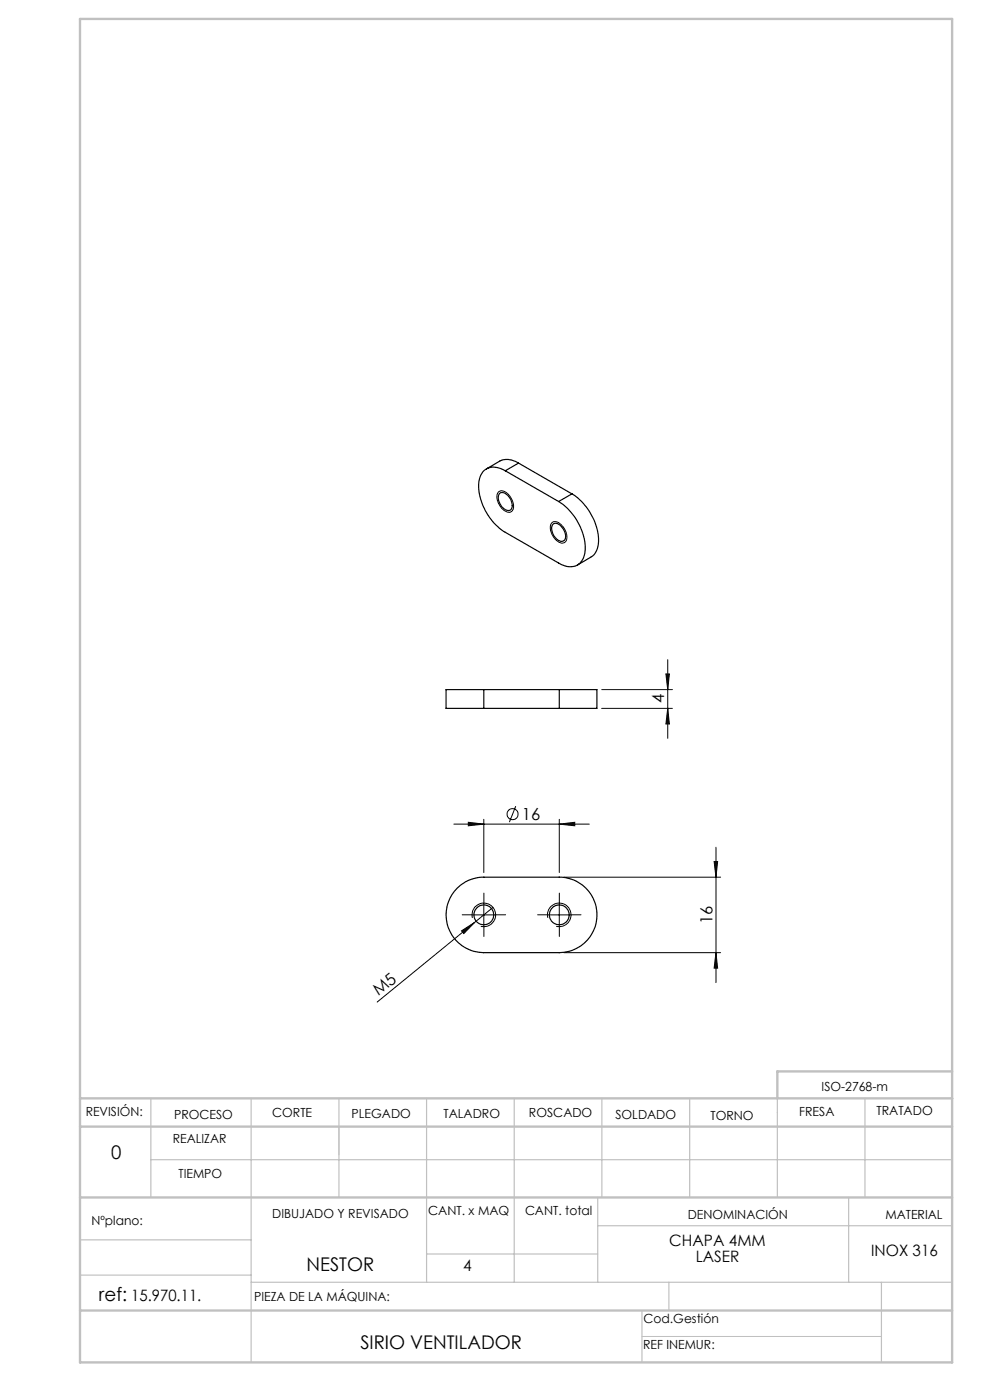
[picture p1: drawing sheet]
<svg xmlns="http://www.w3.org/2000/svg" width="210mm" height="297mm" viewBox="0 0 210 297" stroke-linecap="round" stroke-linejoin="round" font-family="sans-serif">
<g fill="none" stroke="#000" stroke-width=".21">
<path d="M105.8 104.3a1.97 1.97 0 0 1 2.5 1.2 2.31 2.31 0 0 1 .1 3 2.18 2.18 0 0 1-2.5-1.4 2.36 2.36 0 0 1-.1-2.8zM117 110.9a1.54 1.54 0 0 1 2.2 .6 2.73 2.73 0 0 1 .7 3.5 1.86 1.86 0 0 1-2.5-1 2.84 2.84 0 0 1-.4-3.1zM141.6 139.9v16.7M127.6 150.3h15M127.6 146.3h15M141.3 143h.7l-.4 3.3zM141.6 150.3l.4 3.3h-.7zM96.3 174.8h28.7M99.3 174.4l3.3 .4-3.3 .4zM102.6 173.8v11.3M109.4 171l-1.3 3.4M118.6 174.8l3.3-.4v.8z"/>
<path d="M118.6 173.8v11.3M151.9 179.7v28.8M97.9 197.5l2.8-1.8-2.3 2.3zM100.1 194.1h5M100.2 194.7a2.49 2.49 0 0 1 2.2-3.1 2.49 2.49 0 0 1 2.7 2.7 2.49 2.49 0 0 1-3.1 2.2M102.6 191.6v5M104.6 192.5l-24.6 20.1M116.1 194.1h5M116.2 194.7a2.5 2.5 0 0 1 2.2-3.1 2.5 2.5 0 0 1 2.7 2.7 2.5 2.5 0 0 1-3.1 2.2M118.6 191.6v5M119.6 186.1h33.3M151.5 182.8h.7l-.3 3.3z"/>
<path d="M119.6 202.1h33.3M151.9 202.1l.3 3.3h-.7z"/>
<circle cx="108.7" cy="172.7" r="1.18"/>
</g>
<path d="M71.9 239v6M136.2 283.5h50.8" fill="none" stroke="#c0c0c0" stroke-width=".21"/>
<g fill="none" stroke="#c0c0c0" stroke-width=".25">
<path d="M32 233v21M53.3 233v56M71.9 233v21M90.5 233v39M109.1 233v39M127.7 233v21M146.3 233v21M164.9 233v21M183.5 233v21M32 246h170M126.8 254v18M180 254v18"/>
<path d="M17 270.5h36.3M17 263h36.3M53.3 272h148.7M90.5 266h36.3M126.8 260h75.2M136.2 278v11M141.9 272v6M187 272v17"/>
</g>
<path d="M17 4h185v285h-185zM17 233h185M17 239h185M202 227.3h-37.1v5.7M17 254h185M17 278h185" fill="none" stroke="#c0c0c0" stroke-width=".5"/>
<path d="M100.1 194.1h-2.1M102.6 191.6v-2.1M102.6 196.6v2.1M105.1 194.1h2.1M116.1 194.1h-2.1M118.6 191.6v-2.1M118.6 196.6v2.1M121.1 194.1h2.1" fill="none" stroke="#000" stroke-width=".21" stroke-dasharray="15.2 1.3 1.3 1.3"/>
<g fill="#000">
<path d="M97.9 197.5l2.8-1.8-2.3 2.3z"/>
<path d="M141.6 150.3l.4 3.3h-.7zM141.3 143h.7l-.4 3.3z"/>
<path d="M118.6 174.8l3.3-.4v.8zM99.3 174.4l3.3 .4-3.3 .4z"/>
<path d="M151.5 182.8h.7l-.3 3.3zM151.9 202.1l.3 3.3h-.7z"/>
</g>
<g fill="none" stroke="#000" stroke-width=".25">
<path d="M107.2 99.9a3.5 3.5 0 0 0-4.8 .3 7.4 7.4 0 0 0 0 6.9 12.2 12.2 0 0 0 4.8 5.8l11.3 6.5a3.5 3.5 0 0 0 4.9-.4 7.8 7.8 0 0 0-.3-7.2 12.6 12.6 0 0 0-4.6-5.4M107.2 99.9l11.3 6.5M110 98.2a3.9 3.9 0 0 0-4-.4l-2.8 1.7M110 98.2l-2.8 1.7M110 98.2l11.3 6.6M105.9 104.8a1.32 1.32 0 0 1 2 .5 2.26 2.26 0 0 1 .4 2.9 2.16 2.16 0 0 1-2.5-1.8l-.1-1zM117.3 111.2a1.42 1.42 0 0 1 2 .8 1.92 1.92 0 0 1 .2 2.8 2.38 2.38 0 0 1-2.4-2.3l-.1-.6zM121.3 104.8a12.3 12.3 0 0 1 5.6 10.8 3.5 3.5 0 0 1-1.6 2.6l-2.8 1.7M121.3 104.8l-2.8 1.6M102.6 146.3h-8v4h8M102.6 146.3v4M102.6 150.3h16"/>
<path d="M102.6 146.3h16M118.6 146.3h8v4h-8M118.6 146.3v4M97 188.4a7.9 7.9 0 0 1 5.6-2.3h16a8 8 0 0 1 8 8 8 8 0 0 1-8 8h-16a8 8 0 0 1-7.4-5 8 8 0 0 1 1.8-8.7z"/>
<circle cx="102.6" cy="194.1" r="2.1"/>
<circle cx="118.6" cy="194.1" r="2.1"/>
</g>
<g font-size="4">
<text x="23.6" y="245.9">0</text>
<text x="65" y="269.6">NESTOR</text>
<text x="21" y="276">ref:</text>
<text x="76.4" y="286.2">SIRIO VENTILADOR</text>
</g>
<g font-size="3.5">
<text x="140.9" y="149.2" transform="rotate(-90 140.9 149.2)">4</text>
<text x="110.7" y="174">16</text>
<text x="151.1" y="196" transform="rotate(-90 151.1 196)">16</text>
<text x="80.3" y="211.3" transform="rotate(-39 80.3 211.3)">M5</text>
</g>
<g font-size="3.3">
<text x="98.3" y="269.6">4</text>
<text x="142" y="264.3">CHAPA 4MM</text>
<text x="147.6" y="267.8">LASER</text>
<text x="184.8" y="266.4">INOX 316</text>
<text x="27.8" y="276">15.970.11.</text>
</g>
<g font-size="2.7">
<text x="174.3" y="231.4">ISO-2768-m</text>
<text x="18.2" y="236.7">REVISIÓN:</text>
<text x="36.9" y="237.5">PROCESO</text>
<text x="57.7" y="236.9">CORTE</text>
<text x="74.6" y="237.2">PLEGADO</text>
<text x="94.1" y="237.2">TALADRO</text>
<text x="112.2" y="237">ROSCADO</text>
<text x="130.6" y="237.4">SOLDADO</text>
<text x="150.7" y="237.5">TORNO</text>
<text x="169.5" y="236.8">FRESA</text>
<text x="185.9" y="236.6">TRATADO</text>
<text x="36.6" y="242.5">REALIZAR</text>
<text x="37.9" y="250">TIEMPO</text>
<text x="90.8" y="257.8">CANT. x MAQ</text>
<text x="111.4" y="257.8">CANT. total</text>
<text x="19.4" y="259.8">Nºplano:</text>
<text x="57.8" y="258.4">DIBUJADO Y REVISADO</text>
<text x="145.9" y="258.6">DENOMINACIÓN</text>
<text x="187.8" y="258.6">MATERIAL</text>
<text x="53.9" y="276">PIEZA DE LA MÁQUINA:</text>
<text x="136.5" y="280.8">Cod.Gestión</text>
<text x="136.4" y="286.2">REF INEMUR:</text>
</g>
</svg>
